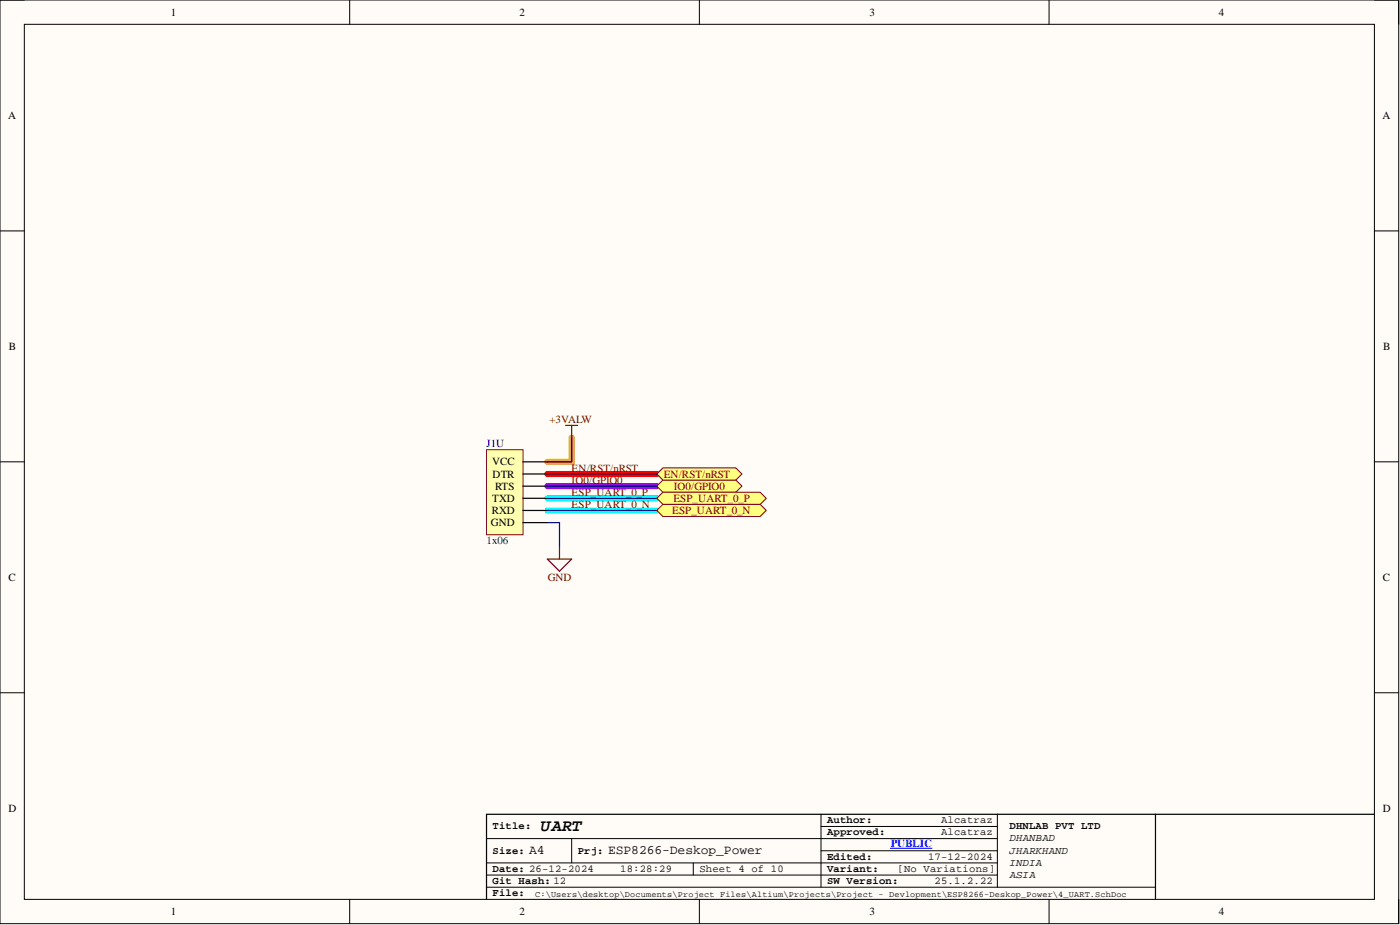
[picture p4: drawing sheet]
<svg xmlns="http://www.w3.org/2000/svg" width="292mm" height="193mm" viewBox="0 0 292 193" stroke-linecap="round" stroke-linejoin="round" font-family="sans-serif">
<path d="M0 0h291.8v192.7h-291.8z" fill-rule="evenodd" fill="#fffcf8"/>
<path d="M0 0h291.8v192.7h-291.8z" fill="none" stroke="#000" stroke-width=".21"/>
<path d="M5.1 5.1h281.7v182.5h-281.7z" fill-rule="evenodd" fill="#fffcf8"/>
<g fill="none" stroke="#000" stroke-width=".21">
<path d="M0 0h5.1M5.1 5.1h281.7v182.5h-281.7zM73 0v5.1M145.9 0v5.1M218.9 0v5.1M286.8 0h5v5.1M0 48.2h5.1M286.8 48.2h5M0 96.3h5.1M286.8 96.3h5M0 144.5h5.1M286.8 144.5h5"/>
<path d="M101.5 174.9h106.6M119.3 174.9v5.1M171.3 172.4h36.8M171.3 177.5h36.8M171.3 169.9v15.2M208.1 169.9v15.2M73 187.6v5.1M101.5 182.6h106.6M101.5 180h106.6M101.5 185.1h139.6M144.6 180v2.6M145.9 187.6v5.1"/>
<path d="M218.9 187.6v5.1M291.8 187.6v5.1"/>
</g>
<path d="M114.2 104h22.8M114.2 106.5h22.8" fill="none" stroke="#0ff" stroke-width="1.3"/>
<path d="M119.3 91.3v5h-5.1" fill="none" stroke="#f90" stroke-width="1.3"/>
<path d="M114.2 98.9h22.8" fill="none" stroke="#f00" stroke-width="1.3"/>
<path d="M114.2 101.4h22.8" fill="none" stroke="#90f" stroke-width="1.3"/>
<path d="M241.1 169.9v17.7M286.8 169.9h-185.3v17.7" fill="none" stroke="#000" stroke-width=".25"/>
<path d="M185.8 177h8.7" fill="none" stroke="#00f" stroke-width=".25"/>
<path d="M137 101.4l1.3-1.2h15.2l1.3 1.2-1.3 1.3h-15.2z" fill-rule="evenodd" fill="#ffff80"/>
<path d="M137 101.4l1.3-1.2h15.2l1.3 1.2-1.3 1.3h-15.2z" fill="none" stroke="#800000" stroke-width=".21"/>
<path d="M137 98.9l1.3-1.3h15.2l1.3 1.3-1.3 1.3h-15.2z" fill-rule="evenodd" fill="#ffff80"/>
<path d="M137 98.9l1.3-1.3h15.2l1.3 1.3-1.3 1.3h-15.2z" fill="none" stroke="#800000" stroke-width=".21"/>
<path d="M101.5 93.8h7.6v17.8h-7.6z" fill-rule="evenodd" fill="#ffffb0"/>
<path d="M101.5 93.8h7.6v17.8h-7.6z" fill="none" stroke="#800000" stroke-width=".21"/>
<path d="M109.1 98.9h5.1M109.1 96.3h5.1M109.1 109h5.1M109.1 106.5h5.1M109.1 104h5.1M109.1 101.4h5.1" fill="none" stroke="#000" stroke-width=".25"/>
<path d="M114.2 98.9h22.8M119.3 91.3v5h-5.1M114.2 109h2.5v5.1M114.2 104h22.8M114.2 106.5h22.8M114.2 101.4h22.8" fill="none" stroke="#000080" stroke-width=".25"/>
<path d="M118 88.7h2.5M119.3 88.7v2.6M114.2 116.6h5.1l-2.6 2.6zM116.7 114.1v2.5" fill="none" stroke="#800000" stroke-width=".25"/>
<path d="M137 106.5l1.3-1.3h20.3l1.3 1.3-1.3 1.3h-20.3z" fill-rule="evenodd" fill="#ffff80"/>
<path d="M137 106.5l1.3-1.3h20.3l1.3 1.3-1.3 1.3h-20.3z" fill="none" stroke="#800000" stroke-width=".21"/>
<path d="M137 104l1.3-1.3h20.3l1.3 1.3-1.3 1.2h-20.3z" fill-rule="evenodd" fill="#ffff80"/>
<path d="M137 104l1.3-1.3h20.3l1.3 1.3-1.3 1.2h-20.3z" fill="none" stroke="#800000" stroke-width=".21"/>
<text font-size="3.5" x="112.9" y="173.3">UART</text>
<g font-size="2.7">
<text x="110.4" y="178.2">A4</text>
<text x="126.9" y="178.2">ESP8266-Deskop_Power</text>
</g>
<g font-size="2.3">
<text x="35.6" y="3.3">1</text>
<text x="108.4" y="3.3">2</text>
<text x="181.4" y="3.3">3</text>
<text x="254.3" y="3.3">4</text>
<text x="1.7" y="24.8">A</text>
<text x="288.5" y="24.8">A</text>
<text x="1.9" y="73">B</text>
<text x="288.6" y="73">B</text>
<text x="102.7" y="97.1">VCC</text>
<text x="102.8" y="99.6">DTR</text>
<text x="102.6" y="107.2">RXD</text>
<text x="102.7" y="104.7">TXD</text>
<text x="103.3" y="102.2">RTS</text>
<text x="102.4" y="109.8">GND</text>
<text x="1.8" y="121.2">C</text>
<text x="288.5" y="121.2">C</text>
<text x="1.8" y="169.4">D</text>
<text x="288.5" y="169.4">D</text>
<text x="35.6" y="190.9">1</text>
<text x="108.4" y="190.9">2</text>
<text x="181.4" y="190.9">3</text>
<text x="254.3" y="190.9">4</text>
</g>
<g font-size="2.3" fill="#800000">
<text x="114.6" y="88.2">+3VALW</text>
<text x="119.3" y="100.9">IO0/GPIO0</text>
<text x="119.3" y="98.4">EN/RST/nRST</text>
<text x="138.5" y="99.6">EN/RST/nRST</text>
<text x="119.3" y="103.4">ESP_UART_0_P</text>
<text x="119.3" y="106">ESP_UART_0_N</text>
<text x="140.3" y="107.2">ESP_UART_0_N</text>
<text x="140.5" y="104.7">ESP_UART_0_P</text>
<text x="140.6" y="102.2">IO0/GPIO0</text>
<text x="114.3" y="121.2">GND</text>
</g>
<g font-size="2.3" fill="#000080">
<text x="101.5" y="93.3">J1U</text>
<text x="101.5" y="113.6">1x06</text>
</g>
<text font-size="2.3" fill="#00f" x="185.8" y="176.7">PUBLIC</text>
<g font-size="2.2">
<text x="102.8" y="173">Title:</text>
<text x="172.6" y="171.7">Author:</text>
<text x="196.3" y="171.7">Alcatraz</text>
<text x="210.6" y="173">DHNLAB PVT LTD</text>
<text x="102.8" y="178.1">Size:</text>
<text x="120.5" y="178.1">Prj:</text>
<text x="172.6" y="174.3">Approved:</text>
<text x="172.6" y="179.3">Edited:</text>
<text x="193.6" y="179.3">17-12-2024</text>
<text x="196.3" y="174.3">Alcatraz</text>
<text x="210.6" y="175.5">DHANBAD</text>
<text x="210.6" y="178.1">JHARKHAND</text>
<text x="102.8" y="181.9">Date: 26-12-2024</text>
<text x="102.8" y="184.4">Git Hash: 12</text>
<text x="129.4" y="181.9">18:28:29</text>
<text x="145.9" y="181.9">Sheet 4 of 10</text>
<text x="172.6" y="184.4">SW Version:</text>
<text x="172.6" y="181.9">Variant:</text>
<text x="187.3" y="181.9">[No Variations]</text>
<text x="195" y="184.4">25.1.2.22</text>
<text x="210.6" y="180.6">INDIA</text>
<text x="210.6" y="183.1">ASIA</text>
<text x="102.8" y="186.9">File:</text>
</g>
<text font-size="1.8" x="111.7" y="187.1">C:\Users\desktop\Documents\Project Files\Altium\Projects\Project - Devlopment\ESP8266-Deskop_Power\4_UART.SchDoc</text>
</svg>
